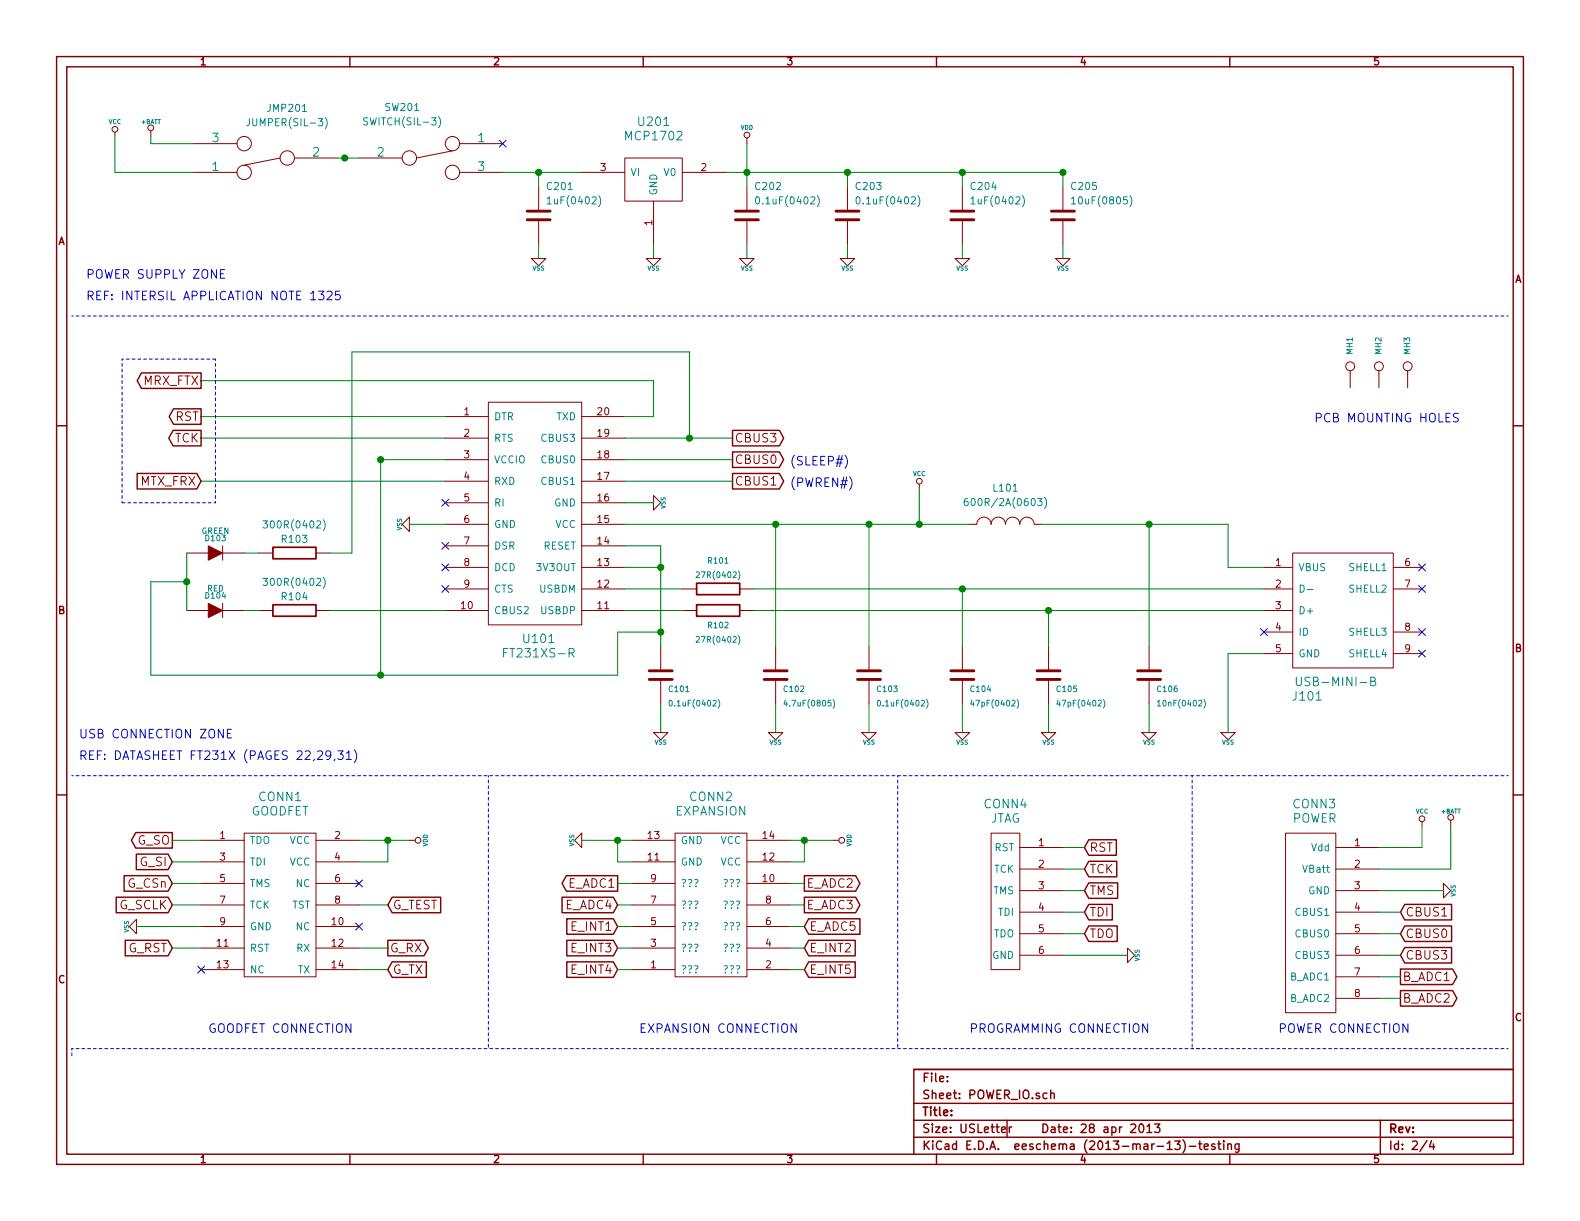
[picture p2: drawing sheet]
EESchema Schematic File Version 2
LIBS:power
LIBS:device
LIBS:transistors
LIBS:conn
LIBS:linear
LIBS:regul
LIBS:74xx
LIBS:cmos4000
LIBS:adc-dac
LIBS:memory
LIBS:xilinx
LIBS:special
LIBS:microcontrollers
LIBS:dsp
LIBS:microchip
LIBS:analog_switches
LIBS:motorola
LIBS:texas
LIBS:intel
LIBS:audio
LIBS:interface
LIBS:digital-audio
LIBS:philips
LIBS:display
LIBS:cypress
LIBS:siliconi
LIBS:opto
LIBS:atmel
LIBS:contrib
LIBS:valves
LIBS:apimote-schematic-lib
LIBS:apimote-logo
LIBS:run3-cache
EELAYER 24 0
EELAYER END
$Descr USLetter 11000 8500
encoding utf-8
Sheet 2 4
Title ""
Date "28 apr 2013"
Rev ""
Comp ""
Comment1 ""
Comment2 ""
Comment3 ""
Comment4 ""
$EndDescr
$Comp
L SWITCH_INV SW201
U 1 1
P 3000 1100
F 0 "SW201" H 2800 1450 50  0000 C CNN
F 1 "SWITCH(SIL-3)" H 2800 1350 50  0000 C CNN
F 2 "" H 3000 1100 60  0001 C CNN
F 3 "" H 3000 1100 60  0001 C CNN
	1    3000 1100
	1    0    0    -1  
$EndComp
$Comp
L C C204
U 1 1
P 6700 1500
F 0 "C204" H 6750 1700 50  0000 L CNN
F 1 "1uF(0402)" H 6750 1600 50  0000 L CNN
F 2 "" H 6700 1500 60  0001 C CNN
F 3 "" H 6700 1500 60  0001 C CNN
	1    6700 1500
	1    0    0    -1  
$EndComp
$Comp
L C C201
U 1 1
P 3750 1500
F 0 "C201" H 3800 1700 50  0000 L CNN
F 1 "1uF(0402)" H 3800 1600 50  0000 L CNN
F 2 "" H 3750 1500 60  0001 C CNN
F 3 "" H 3750 1500 60  0001 C CNN
	1    3750 1500
	1    0    0    -1  
$EndComp
$Comp
L C C202
U 1 1
P 5200 1500
F 0 "C202" H 5250 1700 50  0000 L CNN
F 1 "0.1uF(0402)" H 5250 1600 50  0000 L CNN
F 2 "" H 5200 1500 60  0001 C CNN
F 3 "" H 5200 1500 60  0001 C CNN
	1    5200 1500
	1    0    0    -1  
$EndComp
$Comp
L C C203
U 1 1
P 5900 1500
F 0 "C203" H 5950 1700 50  0000 L CNN
F 1 "0.1uF(0402)" H 5950 1600 50  0000 L CNN
F 2 "" H 5900 1500 60  0001 C CNN
F 3 "" H 5900 1500 60  0001 C CNN
	1    5900 1500
	1    0    0    -1  
$EndComp
$Comp
L C C205
U 1 1
P 7400 1500
F 0 "C205" H 7450 1700 50  0000 L CNN
F 1 "10uF(0805)" H 7450 1600 50  0000 L CNN
F 2 "" H 7400 1500 60  0001 C CNN
F 3 "" H 7400 1500 60  0001 C CNN
	1    7400 1500
	1    0    0    -1  
$EndComp
Text Notes 600  1950 0    60   ~ 0
POWER SUPPLY ZONE
$Comp
L INDUCTOR_SMALL L101
U 1 1
P 7000 3650
F 0 "L101" H 7000 3900 50  0000 C CNN
F 1 "600R/2A(0603)" H 7000 3800 50  0000 C CNN
F 2 "" H 7000 3650 60  0001 C CNN
F 3 "" H 7000 3650 60  0001 C CNN
	1    7000 3650
	1    0    0    -1  
$EndComp
Text GLabel 5100 3200 2    60   Output ~ 0
CBUS0
$Comp
L DIODE D103
U 1 1
P 1500 3850
F 0 "D103" H 1500 3950 40  0000 C CNN
F 1 "GREEN" H 1500 4000 40  0000 C CNN
F 2 "" H 1500 3850 60  0001 C CNN
F 3 "" H 1500 3850 60  0001 C CNN
	1    1500 3850
	1    0    0    -1  
$EndComp
$Comp
L R R103
U 1 1
P 2050 3850
F 0 "R103" V 2150 3850 50  0000 C CNN
F 1 "300R(0402)" V 2250 3850 50  0000 C CNN
F 2 "" H 2050 3850 60  0001 C CNN
F 3 "" H 2050 3850 60  0001 C CNN
	1    2050 3850
	0    -1   -1   0   
$EndComp
$Comp
L DIODE D104
U 1 1
P 1500 4250
F 0 "D104" H 1500 4350 40  0000 C CNN
F 1 "RED" H 1500 4400 40  0000 C CNN
F 2 "" H 1500 4250 60  0001 C CNN
F 3 "" H 1500 4250 60  0001 C CNN
	1    1500 4250
	1    0    0    -1  
$EndComp
$Comp
L R R104
U 1 1
P 2050 4250
F 0 "R104" V 2150 4250 50  0000 C CNN
F 1 "300R(0402)" V 2250 4250 50  0000 C CNN
F 2 "" H 2050 4250 60  0001 C CNN
F 3 "" H 2050 4250 60  0001 C CNN
	1    2050 4250
	0    -1   -1   0   
$EndComp
Text GLabel 1400 2650 0    60   Output ~ 0
MRX_FTX
NoConn ~ 3100 3800
NoConn ~ 3100 3950
NoConn ~ 3100 4100
NoConn ~ 3100 3500
Text GLabel 1400 3350 0    60   Input ~ 0
MTX_FRX
Text Notes 550  5150 0    60   ~ 0
USB CONNECTION ZONE
$Comp
L EXPANSION CONN2
U 1 1
P 4950 6300
F 0 "CONN2" H 4950 7050 60  0000 C CNN
F 1 "EXPANSION" H 4950 6950 60  0000 C CNN
F 2 "" H 4950 6300 60  0001 C CNN
F 3 "" H 4950 6300 60  0001 C CNN
	1    4950 6300
	1    0    0    -1  
$EndComp
$Comp
L GOODFET CONN1
U 1 1
P 1950 6300
F 0 "CONN1" H 1950 7050 60  0000 C CNN
F 1 "GOODFET" H 1950 6950 60  0000 C CNN
F 2 "" H 1950 6300 60  0001 C CNN
F 3 "" H 1950 6300 60  0001 C CNN
	1    1950 6300
	1    0    0    -1  
$EndComp
NoConn ~ 3500 1000
$Comp
L USB-MINI-B J101
U 1 1
P 9350 4250
F 0 "J101" H 9100 3650 60  0000 C CNN
F 1 "USB-MINI-B" H 9300 3750 60  0000 C CNN
F 2 "" H 9350 4250 60  0001 C CNN
F 3 "" H 9350 4250 60  0001 C CNN
	1    9350 4250
	1    0    0    -1  
$EndComp
$Comp
L FTDI_FT231X U101
U 1 1
P 3750 3800
F 0 "U101" H 3750 3150 60  0000 C CNN
F 1 "FT231XS-R" H 3750 3050 60  0000 C CNN
F 2 "" H 3750 3800 60  0001 C CNN
F 3 "" H 3750 3800 60  0001 C CNN
	1    3750 3800
	1    0    0    -1  
$EndComp
$Comp
L POWER_CONNECTION CONN3
U 1 1
P 9150 6350
F 0 "CONN3" H 9150 7100 60  0000 C CNN
F 1 "POWER" H 9000 7000 60  0000 L CNN
F 2 "" H 9150 6350 60  0001 C CNN
F 3 "" H 9150 6350 60  0001 C CNN
	1    9150 6350
	1    0    0    -1  
$EndComp
Text Notes 1450 7200 0    60   ~ 0
GOODFET CONNECTION
Text Notes 4450 7200 0    60   ~ 0
EXPANSION CONNECTION
Text GLabel 7550 5900 2    60   Input ~ 0
RST
Text GLabel 7550 6050 2    60   Input ~ 0
TCK
Text GLabel 7550 6200 2    60   Input ~ 0
TMS
Text GLabel 7550 6350 2    60   Input ~ 0
TDI
Text GLabel 7550 6500 2    60   Input ~ 0
TDO
Text Notes 6750 7200 0    60   ~ 0
PROGRAMMING CONNECTION
Text Notes 8900 7200 0    60   ~ 0
POWER CONNECTION
Text GLabel 9750 6350 2    60   Input ~ 0
CBUS1
Text GLabel 9750 6500 2    60   Input ~ 0
CBUS0
Text GLabel 9750 6650 2    60   Input ~ 0
CBUS3
Text GLabel 9750 6800 2    60   Output ~ 0
B_ADC1
Text GLabel 9750 6950 2    60   Output ~ 0
B_ADC2
Text GLabel 5100 3350 2    60   Output ~ 0
CBUS1
Text GLabel 5600 6150 2    60   Output ~ 0
E_ADC2
Text GLabel 5600 6300 2    60   Output ~ 0
E_ADC3
Text GLabel 5600 6450 2    60   Input ~ 0
E_ADC5
Text GLabel 5600 6600 2    60   Input ~ 0
E_INT2
Text GLabel 5600 6750 2    60   Input ~ 0
E_INT5
Text GLabel 4300 6150 0    60   Output ~ 0
E_ADC1
Text GLabel 4300 6300 0    60   Input ~ 0
E_ADC4
Text GLabel 4300 6450 0    60   Input ~ 0
E_INT1
Text GLabel 4300 6600 0    60   Input ~ 0
E_INT3
Text GLabel 4300 6750 0    60   Input ~ 0
E_INT4
Text GLabel 1200 6150 0    60   Input ~ 0
G_CSn
Text GLabel 1200 6300 0    60   Input ~ 0
G_SCLK
Text GLabel 1200 6600 0    60   Input ~ 0
G_RST
Text GLabel 2700 6300 2    60   Input ~ 0
G_TEST
Text GLabel 2700 6750 2    60   Input ~ 0
G_TX
$Comp
L VSS #PWR01
U 1 1
P 8550 5100
F 0 "#PWR01" H 8550 5100 30  0001 C CNN
F 1 "VSS" H 8550 5030 30  0000 C CNN
F 2 "" H 8550 5100 60  0001 C CNN
F 3 "" H 8550 5100 60  0001 C CNN
	1    8550 5100
	1    0    0    -1  
$EndComp
$Comp
L VSS #PWR02
U 1 1
P 4550 3500
F 0 "#PWR02" H 4550 3500 30  0001 C CNN
F 1 "VSS" H 4550 3430 30  0000 C CNN
F 2 "" H 4550 3500 60  0001 C CNN
F 3 "" H 4550 3500 60  0001 C CNN
	1    4550 3500
	0    -1   -1   0   
$EndComp
$Comp
L VSS #PWR03
U 1 1
P 2850 3650
F 0 "#PWR03" H 2850 3650 30  0001 C CNN
F 1 "VSS" H 2850 3580 30  0000 C CNN
F 2 "" H 2850 3650 60  0001 C CNN
F 3 "" H 2850 3650 60  0001 C CNN
	1    2850 3650
	0    1    1    0   
$EndComp
$Comp
L VSS #PWR04
U 1 1
P 7850 6650
F 0 "#PWR04" H 7850 6650 30  0001 C CNN
F 1 "VSS" H 7850 6580 30  0000 C CNN
F 2 "" H 7850 6650 60  0001 C CNN
F 3 "" H 7850 6650 60  0001 C CNN
	1    7850 6650
	0    -1   -1   0   
$EndComp
$Comp
L VSS #PWR05
U 1 1
P 10050 6200
F 0 "#PWR05" H 10050 6200 30  0001 C CNN
F 1 "VSS" H 10050 6130 30  0000 C CNN
F 2 "" H 10050 6200 60  0001 C CNN
F 3 "" H 10050 6200 60  0001 C CNN
	1    10050 6200
	0    -1   -1   0   
$EndComp
$Comp
L VSS #PWR06
U 1 1
P 4050 5850
F 0 "#PWR06" H 4050 5850 30  0001 C CNN
F 1 "VSS" H 4050 5780 30  0000 C CNN
F 2 "" H 4050 5850 60  0001 C CNN
F 3 "" H 4050 5850 60  0001 C CNN
	1    4050 5850
	0    1    1    0   
$EndComp
$Comp
L SWITCH_INV JMP201
U 1 1
P 1850 1100
F 0 "JMP201" H 1700 750 50  0000 C CNN
F 1 "JUMPER(SIL-3)" H 1700 850 50  0000 C CNN
F 2 "" H 1850 1100 60  0001 C CNN
F 3 "" H 1850 1100 60  0001 C CNN
	1    1850 1100
	-1   0    0    1   
$EndComp
$Comp
L PROG_CONN CONN4
U 1 1
P 7000 6300
F 0 "CONN4" H 7000 7000 60  0000 C CNN
F 1 "JTAG" H 7000 6900 60  0000 C CNN
F 2 "" H 7000 6300 60  0001 C CNN
F 3 "" H 7000 6300 60  0001 C CNN
	1    7000 6300
	1    0    0    -1  
$EndComp
$Comp
L VSS #PWR07
U 1 1
P 950 6450
F 0 "#PWR07" H 950 6450 30  0001 C CNN
F 1 "VSS" H 950 6380 30  0000 C CNN
F 2 "" H 950 6450 60  0001 C CNN
F 3 "" H 950 6450 60  0001 C CNN
	1    950  6450
	0    1    1    0   
$EndComp
Wire Wire Line
	3500 1200 4050 1200
Wire Wire Line
	3750 1200 3750 1300
Connection ~ 3750 1200
Wire Wire Line
	5050 1200 7400 1200
Wire Wire Line
	5200 1000 5200 1300
Connection ~ 5200 1200
Wire Wire Line
	4350 3200 5100 3200
Wire Wire Line
	4350 2900 4550 2900
Wire Wire Line
	1800 3850 1700 3850
Wire Wire Line
	1800 4250 1700 4250
Wire Wire Line
	2850 3650 3100 3650
Wire Wire Line
	3100 3350 1400 3350
Wire Wire Line
	4050 5850 4400 5850
Wire Wire Line
	4300 6000 4400 6000
Wire Wire Line
	4400 6150 4300 6150
Wire Wire Line
	4400 6300 4300 6300
Wire Wire Line
	4400 6450 4300 6450
Wire Wire Line
	5500 6450 5600 6450
Wire Wire Line
	5500 6300 5600 6300
Wire Wire Line
	5500 6150 5600 6150
Wire Wire Line
	7400 5900 7550 5900
Wire Wire Line
	7400 6050 7550 6050
Wire Wire Line
	7400 6200 7550 6200
Wire Wire Line
	7400 6350 7550 6350
Wire Wire Line
	7400 6500 7550 6500
Wire Wire Line
	7400 6650 7850 6650
Wire Wire Line
	9600 5900 9900 5900
Wire Wire Line
	9600 6050 10100 6050
Wire Wire Line
	9600 6200 10050 6200
Wire Wire Line
	9600 6350 9750 6350
Wire Wire Line
	9600 6500 9750 6500
Wire Wire Line
	9600 6650 9750 6650
Wire Wire Line
	9600 6800 9750 6800
Wire Wire Line
	9600 6950 9750 6950
Wire Wire Line
	4350 3350 5100 3350
Wire Wire Line
	4400 6600 4300 6600
Wire Wire Line
	4400 6750 4300 6750
Wire Wire Line
	5500 6600 5600 6600
Wire Wire Line
	5500 6750 5600 6750
Wire Wire Line
	4300 5850 4300 6000
Connection ~ 4300 5850
Connection ~ 2400 1100
Wire Wire Line
	2350 1100 2500 1100
Wire Wire Line
	6700 1700 6700 1800
Wire Wire Line
	5900 1700 5900 1800
Wire Wire Line
	5200 1700 5200 1800
Wire Wire Line
	4550 1700 4550 1800
Wire Wire Line
	3750 1700 3750 1800
Wire Wire Line
	5250 4100 8800 4100
Wire Wire Line
	5250 4250 8800 4250
Wire Wire Line
	5600 6000 5500 6000
Text GLabel 1400 2900 0    60   Output ~ 0
RST
Text GLabel 1400 3050 0    60   Output ~ 0
TCK
Wire Wire Line
	1400 2900 3100 2900
Wire Wire Line
	1400 3050 3100 3050
Wire Notes Line
	500  2200 10500 2200
Wire Notes Line
	500  5400 10500 5400
Wire Wire Line
	1400 2650 4550 2650
Wire Wire Line
	4550 2650 4550 2900
Wire Notes Line
	850  2500 1500 2500
Wire Notes Line
	1500 2500 1500 3500
Wire Notes Line
	1500 3500 850  3500
Wire Notes Line
	850  3500 850  2500
Wire Wire Line
	2700 5850 2700 6000
Wire Wire Line
	2700 6000 2500 6000
Wire Wire Line
	2500 5850 2850 5850
Connection ~ 2700 5850
Text GLabel 1200 5850 0    60   Output ~ 0
G_SO
Text GLabel 1200 6000 0    60   Input ~ 0
G_SI
Text GLabel 2700 6600 2    60   Output ~ 0
G_RX
Wire Wire Line
	2500 6750 2700 6750
Wire Wire Line
	2500 6600 2700 6600
NoConn ~ 2500 6450
NoConn ~ 2500 6150
NoConn ~ 1400 6750
Wire Wire Line
	1400 6600 1200 6600
Wire Wire Line
	950  6450 1400 6450
Wire Wire Line
	1400 5850 1200 5850
Wire Wire Line
	1200 6000 1400 6000
Wire Wire Line
	1200 6150 1400 6150
Wire Wire Line
	1200 6300 1400 6300
Wire Wire Line
	2700 6300 2500 6300
Wire Wire Line
	4350 3500 4550 3500
Wire Wire Line
	4350 3650 6750 3650
Wire Wire Line
	8800 4550 8550 4550
Wire Wire Line
	8550 4550 8550 5100
NoConn ~ 9900 3950
NoConn ~ 9900 4100
NoConn ~ 9900 4400
NoConn ~ 9900 4550
NoConn ~ 8800 4400
Wire Wire Line
	1050 1000 1350 1000
Wire Wire Line
	800  1200 1350 1200
$Comp
L MCP1720 U201
U 1 1
P 4550 1400
F 0 "U201" H 4550 1950 60  0000 C CNN
F 1 "MCP1702" H 4550 1850 60  0000 C CNN
F 2 "" H 4550 1400 60  0001 C CNN
F 3 "" H 4550 1400 60  0001 C CNN
	1    4550 1400
	1    0    0    -1  
$EndComp
$Comp
L C C101
U 1 1
P 4600 4700
F 0 "C101" H 4650 4600 40  0000 L CNN
F 1 "0.1uF(0402)" H 4650 4500 40  0000 L CNN
F 2 "~" H 4638 4550 30  0000 C CNN
F 3 "~" H 4600 4700 60  0000 C CNN
	1    4600 4700
	1    0    0    -1  
$EndComp
Wire Wire Line
	4350 3950 4600 3950
$Comp
L C C102
U 1 1
P 5400 4700
F 0 "C102" H 5450 4600 40  0000 L CNN
F 1 "4.7uF(0805)" H 5450 4500 40  0000 L CNN
F 2 "~" H 5438 4550 30  0000 C CNN
F 3 "~" H 5400 4700 60  0000 C CNN
	1    5400 4700
	1    0    0    -1  
$EndComp
$Comp
L C C103
U 1 1
P 6050 4700
F 0 "C103" H 6100 4600 40  0000 L CNN
F 1 "0.1uF(0402)" H 6100 4500 40  0000 L CNN
F 2 "~" H 6088 4550 30  0000 C CNN
F 3 "~" H 6050 4700 60  0000 C CNN
	1    6050 4700
	1    0    0    -1  
$EndComp
$Comp
L C C104
U 1 1
P 6700 4700
F 0 "C104" H 6750 4600 40  0000 L CNN
F 1 "47pF(0402)" H 6750 4500 40  0000 L CNN
F 2 "~" H 6738 4550 30  0000 C CNN
F 3 "~" H 6700 4700 60  0000 C CNN
	1    6700 4700
	1    0    0    -1  
$EndComp
$Comp
L C C105
U 1 1
P 7300 4700
F 0 "C105" H 7350 4600 40  0000 L CNN
F 1 "47pF(0402)" H 7350 4500 40  0000 L CNN
F 2 "~" H 7338 4550 30  0000 C CNN
F 3 "~" H 7300 4700 60  0000 C CNN
	1    7300 4700
	1    0    0    -1  
$EndComp
$Comp
L C C106
U 1 1
P 8000 4700
F 0 "C106" H 8050 4600 40  0000 L CNN
F 1 "10nF(0402)" H 8050 4500 40  0000 L CNN
F 2 "~" H 8038 4550 30  0000 C CNN
F 3 "~" H 8000 4700 60  0000 C CNN
	1    8000 4700
	1    0    0    -1  
$EndComp
Wire Wire Line
	4600 3800 4600 4500
Wire Wire Line
	5400 3650 5400 4500
Wire Wire Line
	6050 3650 6050 4500
Wire Wire Line
	6700 4500 6700 4100
Connection ~ 6700 4100
Wire Wire Line
	7300 4500 7300 4250
Connection ~ 7300 4250
Wire Wire Line
	8000 3650 8000 4500
Wire Wire Line
	8000 4900 8000 5100
Wire Wire Line
	7300 4900 7300 5100
Wire Wire Line
	6700 4900 6700 5100
Wire Wire Line
	6050 4900 6050 5100
Wire Wire Line
	5400 4900 5400 5100
Wire Wire Line
	4600 4900 4600 5100
Wire Wire Line
	4350 3800 4600 3800
Connection ~ 4600 3950
Wire Wire Line
	1050 4700 4300 4700
Wire Wire Line
	4300 4700 4300 4400
Wire Wire Line
	4300 4400 4600 4400
Connection ~ 4600 4400
Wire Wire Line
	5600 6000 5600 5850
Wire Wire Line
	5500 5850 5800 5850
Connection ~ 5600 5850
$Comp
L R R102
U 1 1
P 5000 4250
F 0 "R102" V 4900 4250 40  0000 C CNN
F 1 "27R(0402)" V 4800 4250 40  0000 C CNN
F 2 "~" V 4930 4250 30  0000 C CNN
F 3 "~" H 5000 4250 30  0000 C CNN
	1    5000 4250
	0    -1   -1   0   
$EndComp
$Comp
L R R101
U 1 1
P 5000 4100
F 0 "R101" V 5200 4100 40  0000 C CNN
F 1 "27R(0402)" V 5100 4100 40  0000 C CNN
F 2 "~" V 4930 4100 30  0000 C CNN
F 3 "~" H 5000 4100 30  0000 C CNN
	1    5000 4100
	0    -1   -1   0   
$EndComp
Wire Wire Line
	4750 4100 4350 4100
Wire Wire Line
	4750 4250 4350 4250
Text Notes 5500 3250 0    60   ~ 0
(SLEEP#)
Text Notes 5500 3400 0    60   ~ 0
(PWREN#)
Wire Wire Line
	4800 2450 4800 3050
Connection ~ 4800 3050
Connection ~ 2650 3200
$Comp
L VDD #PWR08
U 1 1
P 5200 1000
F 0 "#PWR08" H 5200 1100 30  0001 C CNN
F 1 "VDD" H 5200 1110 30  0000 C CNN
F 2 "" H 5200 1000 60  0001 C CNN
F 3 "" H 5200 1000 60  0001 C CNN
	1    5200 1000
	1    0    0    -1  
$EndComp
$Comp
L VDD #PWR09
U 1 1
P 2850 5850
F 0 "#PWR09" H 2850 5950 30  0001 C CNN
F 1 "VDD" H 2850 5960 30  0000 C CNN
F 2 "" H 2850 5850 60  0001 C CNN
F 3 "" H 2850 5850 60  0001 C CNN
	1    2850 5850
	0    1    1    0   
$EndComp
$Comp
L VDD #PWR010
U 1 1
P 5800 5850
F 0 "#PWR010" H 5800 5950 30  0001 C CNN
F 1 "VDD" H 5800 5960 30  0000 C CNN
F 2 "" H 5800 5850 60  0001 C CNN
F 3 "" H 5800 5850 60  0001 C CNN
	1    5800 5850
	0    1    1    0   
$EndComp
Wire Wire Line
	7400 1800 7400 1700
$Comp
L VSS #PWR011
U 1 1
P 3750 1800
F 0 "#PWR011" H 3750 1800 30  0001 C CNN
F 1 "VSS" H 3750 1730 30  0000 C CNN
F 2 "" H 3750 1800 60  0001 C CNN
F 3 "" H 3750 1800 60  0001 C CNN
	1    3750 1800
	1    0    0    -1  
$EndComp
$Comp
L VSS #PWR012
U 1 1
P 4550 1800
F 0 "#PWR012" H 4550 1800 30  0001 C CNN
F 1 "VSS" H 4550 1730 30  0000 C CNN
F 2 "" H 4550 1800 60  0001 C CNN
F 3 "" H 4550 1800 60  0001 C CNN
	1    4550 1800
	1    0    0    -1  
$EndComp
$Comp
L VSS #PWR013
U 1 1
P 5200 1800
F 0 "#PWR013" H 5200 1800 30  0001 C CNN
F 1 "VSS" H 5200 1730 30  0000 C CNN
F 2 "" H 5200 1800 60  0001 C CNN
F 3 "" H 5200 1800 60  0001 C CNN
	1    5200 1800
	1    0    0    -1  
$EndComp
$Comp
L VSS #PWR014
U 1 1
P 5900 1800
F 0 "#PWR014" H 5900 1800 30  0001 C CNN
F 1 "VSS" H 5900 1730 30  0000 C CNN
F 2 "" H 5900 1800 60  0001 C CNN
F 3 "" H 5900 1800 60  0001 C CNN
	1    5900 1800
	1    0    0    -1  
$EndComp
$Comp
L VSS #PWR015
U 1 1
P 6700 1800
F 0 "#PWR015" H 6700 1800 30  0001 C CNN
F 1 "VSS" H 6700 1730 30  0000 C CNN
F 2 "" H 6700 1800 60  0001 C CNN
F 3 "" H 6700 1800 60  0001 C CNN
	1    6700 1800
	1    0    0    -1  
$EndComp
$Comp
L VSS #PWR016
U 1 1
P 7400 1800
F 0 "#PWR016" H 7400 1800 30  0001 C CNN
F 1 "VSS" H 7400 1730 30  0000 C CNN
F 2 "" H 7400 1800 60  0001 C CNN
F 3 "" H 7400 1800 60  0001 C CNN
	1    7400 1800
	1    0    0    -1  
$EndComp
Connection ~ 7400 1200
Wire Wire Line
	5900 1300 5900 1200
Connection ~ 5900 1200
Wire Wire Line
	6700 1300 6700 1200
Connection ~ 6700 1200
Wire Wire Line
	7400 1200 7400 1300
Text Notes 600  2100 0    60   ~ 0
REF: INTERSIL APPLICATION NOTE 1325
Text Notes 550  5300 0    60   ~ 0
REF: DATASHEET FT231X (PAGES 22,29,31)
Wire Notes Line
	10500 7300 500  7300
Wire Notes Line
	500  7300 500  7350
Wire Notes Line
	8300 5400 8300 7300
Wire Notes Line
	8300 7300 8350 7300
Wire Notes Line
	6250 5400 6250 7300
Wire Notes Line
	3400 5400 3400 7300
Connection ~ 5400 3650
Connection ~ 6050 3650
Wire Wire Line
	7250 3650 8550 3650
Wire Wire Line
	8550 3650 8550 3950
Connection ~ 8000 3650
Wire Wire Line
	8550 3950 8800 3950
Connection ~ 6400 3650
$Comp
L VSS #PWR017
U 1 1
P 8000 5100
F 0 "#PWR017" H 8000 5100 30  0001 C CNN
F 1 "VSS" H 8000 5030 30  0000 C CNN
F 2 "" H 8000 5100 60  0001 C CNN
F 3 "" H 8000 5100 60  0001 C CNN
	1    8000 5100
	1    0    0    -1  
$EndComp
$Comp
L VSS #PWR018
U 1 1
P 7300 5100
F 0 "#PWR018" H 7300 5100 30  0001 C CNN
F 1 "VSS" H 7300 5030 30  0000 C CNN
F 2 "" H 7300 5100 60  0001 C CNN
F 3 "" H 7300 5100 60  0001 C CNN
	1    7300 5100
	1    0    0    -1  
$EndComp
$Comp
L VSS #PWR019
U 1 1
P 6700 5100
F 0 "#PWR019" H 6700 5100 30  0001 C CNN
F 1 "VSS" H 6700 5030 30  0000 C CNN
F 2 "" H 6700 5100 60  0001 C CNN
F 3 "" H 6700 5100 60  0001 C CNN
	1    6700 5100
	1    0    0    -1  
$EndComp
$Comp
L VSS #PWR020
U 1 1
P 6050 5100
F 0 "#PWR020" H 6050 5100 30  0001 C CNN
F 1 "VSS" H 6050 5030 30  0000 C CNN
F 2 "" H 6050 5100 60  0001 C CNN
F 3 "" H 6050 5100 60  0001 C CNN
	1    6050 5100
	1    0    0    -1  
$EndComp
$Comp
L VSS #PWR021
U 1 1
P 5400 5100
F 0 "#PWR021" H 5400 5100 30  0001 C CNN
F 1 "VSS" H 5400 5030 30  0000 C CNN
F 2 "" H 5400 5100 60  0001 C CNN
F 3 "" H 5400 5100 60  0001 C CNN
	1    5400 5100
	1    0    0    -1  
$EndComp
$Comp
L VSS #PWR022
U 1 1
P 4600 5100
F 0 "#PWR022" H 4600 5100 30  0001 C CNN
F 1 "VSS" H 4600 5030 30  0000 C CNN
F 2 "" H 4600 5100 60  0001 C CNN
F 3 "" H 4600 5100 60  0001 C CNN
	1    4600 5100
	1    0    0    -1  
$EndComp
Wire Wire Line
	3100 3200 2650 3200
Wire Wire Line
	2650 3200 2650 4700
Wire Wire Line
	4350 3050 5100 3050
Wire Wire Line
	4800 2450 2450 2450
Wire Wire Line
	2450 2450 2450 3850
Wire Wire Line
	2450 3850 2300 3850
Wire Wire Line
	2300 4250 3100 4250
Wire Wire Line
	1050 4700 1050 4050
Wire Wire Line
	1050 4050 1300 4050
Wire Wire Line
	1300 3850 1300 4250
Connection ~ 2650 4700
Connection ~ 1300 4050
$Comp
L VCC #PWR023
U 1 1
P 6400 3400
F 0 "#PWR023" H 6400 3500 30  0001 C CNN
F 1 "VCC" H 6400 3500 30  0000 C CNN
F 2 "" H 6400 3400 60  0001 C CNN
F 3 "" H 6400 3400 60  0001 C CNN
	1    6400 3400
	1    0    0    -1  
$EndComp
Wire Wire Line
	6400 3400 6400 3650
$Comp
L VCC #PWR024
U 1 1
P 9900 5750
F 0 "#PWR024" H 9900 5850 30  0001 C CNN
F 1 "VCC" H 9900 5850 30  0000 C CNN
F 2 "" H 9900 5750 60  0001 C CNN
F 3 "" H 9900 5750 60  0001 C CNN
	1    9900 5750
	1    0    0    -1  
$EndComp
Wire Wire Line
	9900 5900 9900 5750
$Comp
L +BATT #PWR025
U 1 1
P 10100 5750
F 0 "#PWR025" H 10100 5700 20  0001 C CNN
F 1 "+BATT" H 10100 5850 30  0000 C CNN
F 2 "" H 10100 5750 60  0001 C CNN
F 3 "" H 10100 5750 60  0001 C CNN
	1    10100 5750
	1    0    0    -1  
$EndComp
Wire Wire Line
	10100 6050 10100 5750
$Comp
L VCC #PWR026
U 1 1
P 800 950
F 0 "#PWR026" H 800 1050 30  0001 C CNN
F 1 "VCC" H 800 1050 30  0000 C CNN
F 2 "" H 800 950 60  0001 C CNN
F 3 "" H 800 950 60  0001 C CNN
	1    800  950 
	1    0    0    -1  
$EndComp
$Comp
L +BATT #PWR027
U 1 1
P 1050 950
F 0 "#PWR027" H 1050 900 20  0001 C CNN
F 1 "+BATT" H 1050 1050 30  0000 C CNN
F 2 "" H 1050 950 60  0001 C CNN
F 3 "" H 1050 950 60  0001 C CNN
	1    1050 950 
	1    0    0    -1  
$EndComp
Wire Wire Line
	1050 950  1050 1000
Wire Wire Line
	800  950  800  1200
$Comp
L CONN_1 MH1
U 1 1
P 9400 2550
F 0 "MH1" H 9480 2550 40  0000 L CNN
F 1 "Xmm" H 9400 2605 30  0001 C CNN
F 2 "~" H 9400 2550 60  0000 C CNN
F 3 "~" H 9400 2550 60  0000 C CNN
	1    9400 2550
	0    -1   -1   0   
$EndComp
$Comp
L CONN_1 MH2
U 1 1
P 9600 2550
F 0 "MH2" H 9680 2550 40  0000 L CNN
F 1 "Xmm" H 9600 2605 30  0001 C CNN
F 2 "~" H 9600 2550 60  0000 C CNN
F 3 "~" H 9600 2550 60  0000 C CNN
	1    9600 2550
	0    -1   -1   0   
$EndComp
$Comp
L CONN_1 MH3
U 1 1
P 9800 2550
F 0 "MH3" H 9880 2550 40  0000 L CNN
F 1 "Xmm" H 9800 2605 30  0001 C CNN
F 2 "~" H 9800 2550 60  0000 C CNN
F 3 "~" H 9800 2550 60  0000 C CNN
	1    9800 2550
	0    -1   -1   0   
$EndComp
Text Notes 9150 2950 0    60   ~ 0
PCB MOUNTING HOLES
Text GLabel 5100 3050 2    60   Output ~ 0
CBUS3
$EndSCHEMATC
